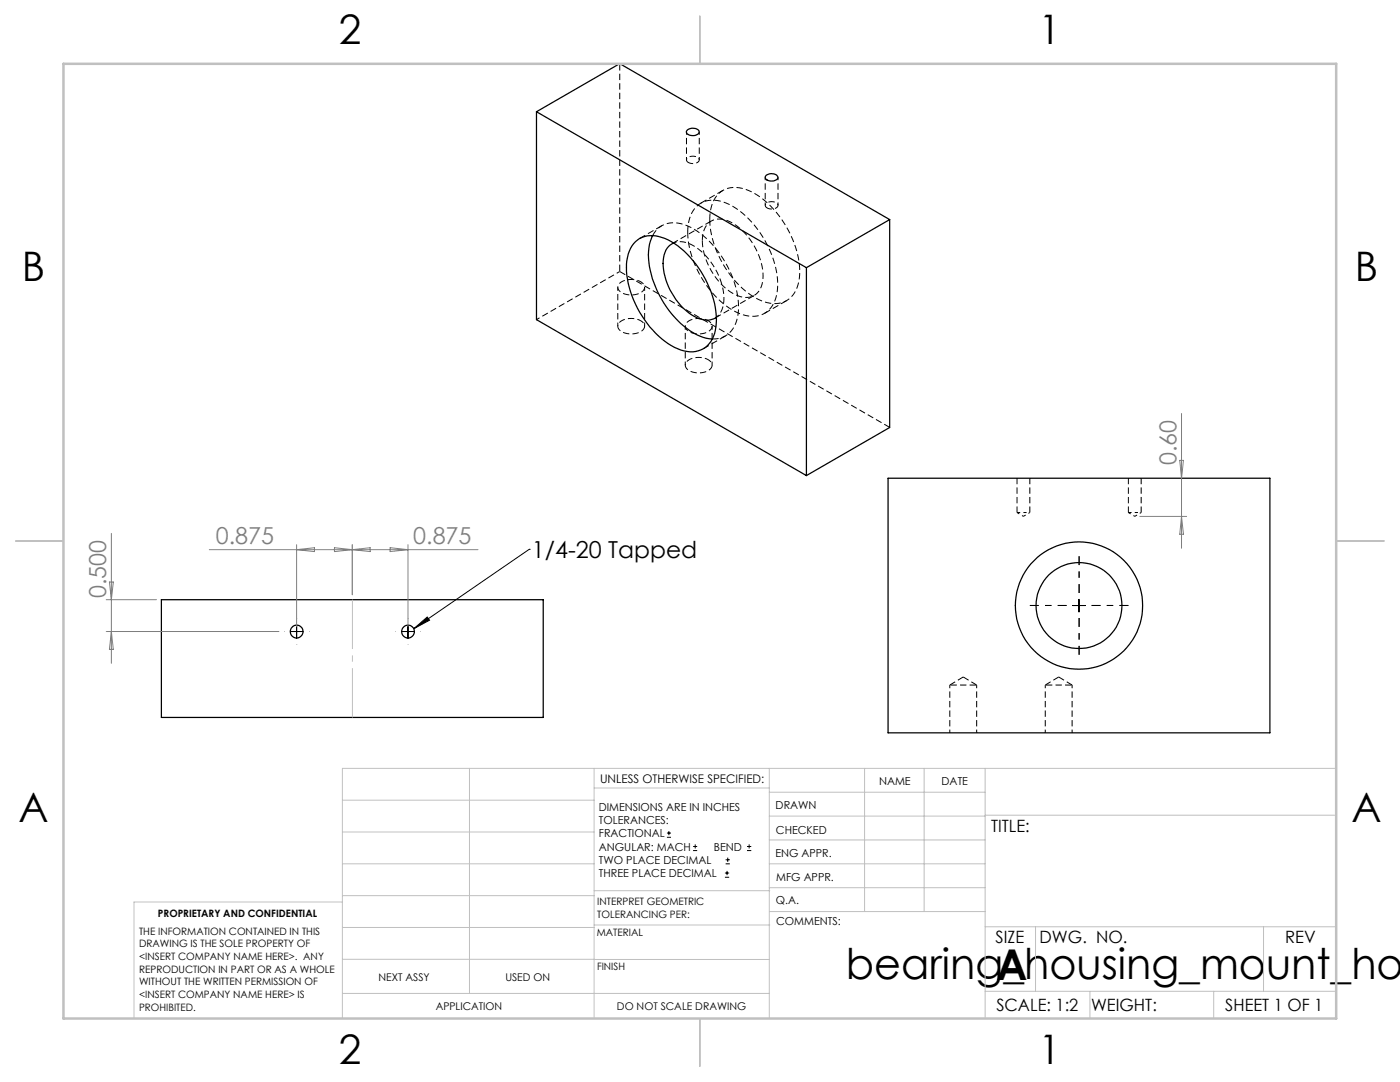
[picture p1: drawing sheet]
<svg xmlns="http://www.w3.org/2000/svg" width="279mm" height="216mm" viewBox="0 0 279 216" stroke-linecap="round" stroke-linejoin="round" font-family="sans-serif">
<g fill="none" stroke="#000" stroke-width=".25">
<path d="M107.1 22.3l53.8 31.1M107.1 22.3v41.5l53.8 31.1M107.1 22.3l16.6-9.6 53.9 31.1M137.2 25.9a1.73 1.73 0 0 1 2.3 .3 1.14 1.14 0 0 1-1.6 .8 .67 .67 0 0 1-.8-.3 .67 .67 0 0 1 .1-.8zM152.9 35a1.73 1.73 0 0 1 2.3 .2 1.01 1.01 0 0 1-1.3 .9 .84 .84 0 0 1-1.1-1zM126.8 48.2a5.2 5.2 0 0 1 5.9-.6 18.7 18.7 0 0 1 9.2 10.6 12.7 12.7 0 0 1 .3 9.4 5 5 0 0 1-6.9 2 17.6 17.6 0 0 1-8.5-8.9 13.8 13.8 0 0 1-1.2-10.6l.5-1zM130.2 47a10.7 10.7 0 0 0-.2 7.8 19.1 19.1 0 0 0 9.7 12.3l1.2 .4 1.3 .2M134.4 48.5a4.1 4.1 0 0 0-2.1 4.1 13.2 13.2 0 0 0 7.2 11 3.5 3.5 0 0 0 3.5-.3M160.9 53.4v41.5M177.6 43.8v41.5l-16.7 9.6M177.6 43.8l-16.7 9.6M177.2 95.4h76.2v50.8h-76.2z"/>
<path d="M32.2 119.7h76.2v23.5h-76.2z"/>
<circle cx="59.2" cy="126" r="1.29"/>
<circle cx="81.4" cy="126" r="1.29"/>
<circle cx="215.3" cy="120.8" r="12.7"/>
<circle cx="215.3" cy="120.8" r="8.6"/>
</g>
<path d="M123.7 12.7v41.5M141.9 44.1l-7.8 4.5M142.7 63.5l7.8-4.5M194.9 136.7h-5.3M214 136.7h-5.4" fill="none" stroke="#000" stroke-width=".2" stroke-dasharray="1.3 .6" stroke-dashoffset="-.1" stroke-linecap="butt"/>
<g fill="none" stroke="#000" stroke-width=".2" stroke-dasharray="1.3 .6" stroke-dashoffset=".6" stroke-linecap="butt">
<path d="M123.3 57.3v7.8M127.9 56.2a1.21 1.21 0 0 1 .7 1.3 1.21 1.21 0 0 1-1.1 1.1 3.6 3.6 0 0 1-4.1-.8 1.27 1.27 0 0 1 1-1.7 4.3 4.3 0 0 1 3.5 .1M134.4 48.5a5 5 0 0 1 5.1 1.3 13 13 0 0 1 4.9 10.9l-.5 1.5-.9 1.1M107.1 63.8l16.6-9.6M127.9 64a1.21 1.21 0 0 1 .7 1.3 1.21 1.21 0 0 1-1.1 1 3.6 3.6 0 0 1-4.1-.7 1.27 1.27 0 0 1 1-1.8 4.3 4.3 0 0 1 3.5 .2M128.6 65.1v-7.8M136.8 65.1v7.8M141.3 64a1.21 1.21 0 0 1 .8 1.3 1.21 1.21 0 0 1-1.1 1 3.6 3.6 0 0 1-4.1-.7 1.27 1.27 0 0 1 1-1.8 4.3 4.3 0 0 1 3.4 .2M141.3 71.8a1.21 1.21 0 0 1 .8 1.3 1.21 1.21 0 0 1-1.1 1 3.6 3.6 0 0 1-4.1-.8 1.27 1.27 0 0 1 1-1.7 4.3 4.3 0 0 1 3.4 .2M142.1 72.9v-7.8M203 102.3h1.2M204.2 102.3h1.3"/>
<path d="M225.2 102.3h1.3M226.5 102.3h1.2M189.6 136.7v9.5M208.6 136.7v9.5M194.9 146.2v-9.5M214 146.2v-9.5"/>
</g>
<g fill="none" stroke="#000" stroke-width=".2" stroke-dasharray="1.3 .6" stroke-linecap="butt">
<path d="M144.3 38l-4.4 2.5M123.7 54.2l53.9 31.1M130.3 47a4.8 4.8 0 0 1 6.2-2.2 17.6 17.6 0 0 1 9.5 10 12.8 12.8 0 0 1 .6 10.3 4.5 4.5 0 0 1-4.4 2.5M132.1 45l-4.4 2.6M137.2 46.3a6.1 6.1 0 0 1 3.1-6 7.5 7.5 0 0 1 7.2 1.7 19.9 19.9 0 0 1 7.7 15.4 5.4 5.4 0 0 1-4.1 5.7 9.4 9.4 0 0 1-7.4-3.1 20.1 20.1 0 0 1-6.5-13.7M140.2 48a3.9 3.9 0 0 1 2.5-4.2 6.9 6.9 0 0 1 6.1 2.9 12.1 12.1 0 0 1 3.3 10 3.3 3.3 0 0 1-4.8 2.3 13 13 0 0 1-7.1-11M141.6 43.8a6.1 6.1 0 0 1 3.1-6 7.5 7.5 0 0 1 7.2 1.7 19.9 19.9 0 0 1 7.7 15.4 5.4 5.4 0 0 1-4.1 5.6 9.4 9.4 0 0 1-7.4-3 20.1 20.1 0 0 1-6.5-13.7M140.4 69.6l4.4-2.6M152.6 62.5l4.4-2.5M192.2 135.1l-2.6 1.6M194.9 136.7l-2.7-1.6M211.3 135.1l-2.7 1.6"/>
<path d="M214 136.7l-2.7-1.6"/>
</g>
<path d="M137 26.3v5.6M139.6 31.9v-5.6M152.7 35.4v5.6M155.3 41v-5.6M203 102.3l1.2 .7M204.2 103l1.3-.7M225.2 102.3l1.3 .7M226.5 103l1.2-.7" fill="none" stroke="#000" stroke-width=".2" stroke-dasharray="1.3 .6" stroke-dashoffset=".7" stroke-linecap="butt"/>
<path d="M203 95.4v6.9M225.2 95.4v6.9M205.5 102.3v-6.9M227.7 102.3v-6.9" fill="none" stroke="#000" stroke-width=".2" stroke-dasharray="1.3 .6" stroke-dashoffset=".1" stroke-linecap="butt"/>
<path d="M137.4 32.4a1.55 1.55 0 0 0 2.2-.5 1.5 1.5 0 0 0-2.6-.1l.1 .3 .3 .3M153.1 41.5a1.55 1.55 0 0 0 2.2-.5 1.5 1.5 0 0 0-2.6-.1l.1 .3 .3 .3" fill="none" stroke="#000" stroke-width=".2" stroke-dasharray="1.3 .6" stroke-dashoffset=".3" stroke-linecap="butt"/>
<g fill="none" stroke="#000" stroke-width=".2">
<path d="M105.6 109.6h.1M105.6 109.6l-23 15.8M215.3 119.6v2.5M58 126h2.5M59.2 124.8v2.5M80.2 126h2.5M81.4 124.8v2.5M82.6 125.4l2.7-2.3 .4 .7zM214.1 120.8h2.5M133.1 167.1h.8M133.1 166.2h.8M133.5 165.8v.9"/>
<path d="M138.3 169.7h.8M138.3 168.9h.8M138.7 168.5v.8M144.7 175h.8M144.7 174.2h.8M144.8 172.4h.9M144.8 171.6h.9M145.1 173.8v.8M145.2 171.1v.9M149.1 169.7h.8M149.1 168.9h.8M149.5 168.5v.8"/>
</g>
<path d="M215.4 118.3v-7.3M212.9 120.8h-7.4M215.4 123.3v7.3M217.9 120.8h7.3" fill="none" stroke="#000" stroke-width=".2" stroke-dasharray="15.2 1.3 1.3 1.3" stroke-dashoffset="13.5" stroke-linecap="butt"/>
<path d="M83.9 126h.1" fill="none" stroke="#000" stroke-width=".2" stroke-dasharray="15.2 1.3 1.3 1.3" stroke-linecap="butt"/>
<path d="M70.3 119.7v23.5" fill="none" stroke="#c0c0c0" stroke-width=".2" stroke-dasharray="15.2 1.3 1.3 1.3" stroke-dashoffset="5.4" stroke-linecap="butt"/>
<g fill="none" stroke="#808080" stroke-width=".2">
<path d="M235.4 91.9h.8l-.4 3.5zM235.8 82.5v26.9M21.2 119.7h10M21.8 116.1h.8l-.4 3.6zM22.2 106.4v26M41.8 109.7h53.6M59.2 108.7v16.3M59.2 109.7l3.6-.4v.8zM66.7 109.3l7.2 .8v-.8l-7.2 .8zM70.3 108.7v10M77.9 109.3l3.5 .4-3.5 .4zM81.4 108.7v16.3"/>
<path d="M227.5 103h9.3M235.8 103l.4 3.6h-.8zM21.2 126h34.5M22.2 126l.4 3.6h-.8z"/>
</g>
<g fill="none" stroke="#c0c0c0" stroke-width=".2">
<path d="M68.3 159.7h50.3M93.7 153.3v44.9M118.6 153.3v49.9M118.6 157.2h34.9M153.5 153.3v49.9M153.5 158.1h43.1M172.5 153.3v28.6M184.4 153.3v28.6M196.6 153.3v49.9M266.7 153.3h-198.4v49.9M68.3 178.7h50.3M68.3 172.4h50.3"/>
<path d="M68.3 166h50.3M68.3 180h-41.6v23.2M118.6 177.7h35M153.5 167.6h43.1M153.5 162.8h43.1M153.5 172.4h43.1M153.5 177.1h43.1M196.6 162.7h70.1M68.3 198.2h85.2M68.3 191.4l85.2 .1M68.3 185.1h50.3M118.6 184.6h35"/>
<path d="M153.6 181.9h43M196.6 197.8h70.1M196.6 184.9h70.1M206.7 184.9v12.9M217.5 197.8v5.4M242.2 197.8v5.4M252.2 184.9v12.9"/>
</g>
<path d="M139.7 3.2v9.5M3.1 107.9h9.6M266.7 107.9h9.5M139.7 203.2v9.6" fill="none" stroke="#c0c0c0" stroke-width=".25"/>
<path d="M12.7 12.7h254v190.5h-254z" fill="none" stroke="#c0c0c0" stroke-width=".5"/>
<path d="M82.6 125.4l2.7-2.3 .4 .7z" fill="#000"/>
<g font-size="8.5">
<text x="168.8" y="195.4">bearing_housing_mount_hol</text>
<text x="198.9" y="195.5">A</text>
</g>
<g font-size="8.1">
<text x="67.6" y="8.9">2</text>
<text x="207.3" y="8.9">1</text>
<text x="4.4" y="56.2">B</text>
<text x="270.4" y="56.2">B</text>
<text x="3.7" y="164.1">A</text>
<text x="269.7" y="164.1">A</text>
<text x="67.6" y="212.4">2</text>
<text x="207.3" y="212.4">1</text>
</g>
<g font-size="4.7" fill="#808080">
<text x="234.8" y="92.8" transform="rotate(-90 234.8 92.8)">0.60</text>
<text x="43.1" y="108.6">0.875</text>
<text x="82.5" y="108.6">0.875</text>
<text x="21.2" y="119.3" transform="rotate(-90 21.2 119.3)">0.500</text>
</g>
<text font-size="4.7" x="106.2" y="111.3">1/4-20 Tapped</text>
<g font-size="3.4">
<text x="197.8" y="166">TITLE:</text>
<text x="198.7" y="188.1">SIZE</text>
<text x="207.5" y="188.1">DWG. NO.</text>
<text x="256.5" y="188.2">REV</text>
<text x="198.8" y="201.7">SCALE: 1:2</text>
<text x="217.7" y="201.8">WEIGHT:</text>
<text x="244.5" y="201.7">SHEET 1 OF 1</text>
</g>
<text font-size="2.4" x="119.8" y="156.2">UNLESS OTHERWISE SPECIFIED:</text>
<g font-size="2.2">
<text x="119.5" y="161.8">DIMENSIONS ARE IN INCHES</text>
<text x="154.8" y="161.4">DRAWN</text>
<text x="175.4" y="156.6">NAME</text>
<text x="187.9" y="156.7">DATE</text>
<text x="119.5" y="164.4">TOLERANCES:</text>
<text x="119.5" y="167.1">FRACTIONAL</text>
<text x="154.9" y="166.3">CHECKED</text>
<text x="119.5" y="169.7">ANGULAR: MACH</text>
<text x="119.5" y="172.4">TWO PLACE DECIMAL</text>
<text x="142.5" y="169.7">BEND</text>
<text x="154.8" y="171">ENG APPR.</text>
<text x="119.5" y="175">THREE PLACE DECIMAL</text>
<text x="154.9" y="175.7">MFG APPR.</text>
<text x="154.9" y="180.4">Q.A.</text>
<text x="154.9" y="184.6">COMMENTS:</text>
</g>
<g font-size="2.1">
<text x="75.5" y="195.7">NEXT ASSY</text>
<text x="100.9" y="195.7">USED ON</text>
<text x="86.9" y="201.5">APPLICATION</text>
<text x="123.1" y="201.6">DO NOT SCALE DRAWING</text>
</g>
<g font-size="2">
<text x="31.5" y="182.9">PROPRIETARY AND CONFIDENTIAL</text>
<text x="119.2" y="180.6">INTERPRET GEOMETRIC</text>
<text x="119.2" y="183.1">TOLERANCING PER:</text>
<text x="27.8" y="186.5">THE INFORMATION CONTAINED IN THIS</text>
<text x="27.8" y="189">DRAWING IS THE SOLE PROPERTY OF</text>
<text x="27.8" y="191.6">&lt;INSERT COMPANY NAME HERE&gt;. ANY</text>
<text x="119.1" y="186.7">MATERIAL</text>
<text x="27.8" y="194.1">REPRODUCTION IN PART OR AS A WHOLE</text>
<text x="27.8" y="196.6">WITHOUT THE WRITTEN PERMISSION OF</text>
<text x="119.1" y="193.5">FINISH</text>
<text x="27.8" y="199.1">&lt;INSERT COMPANY NAME HERE&gt; IS</text>
<text x="27.8" y="201.7">PROHIBITED.</text>
</g>
</svg>
